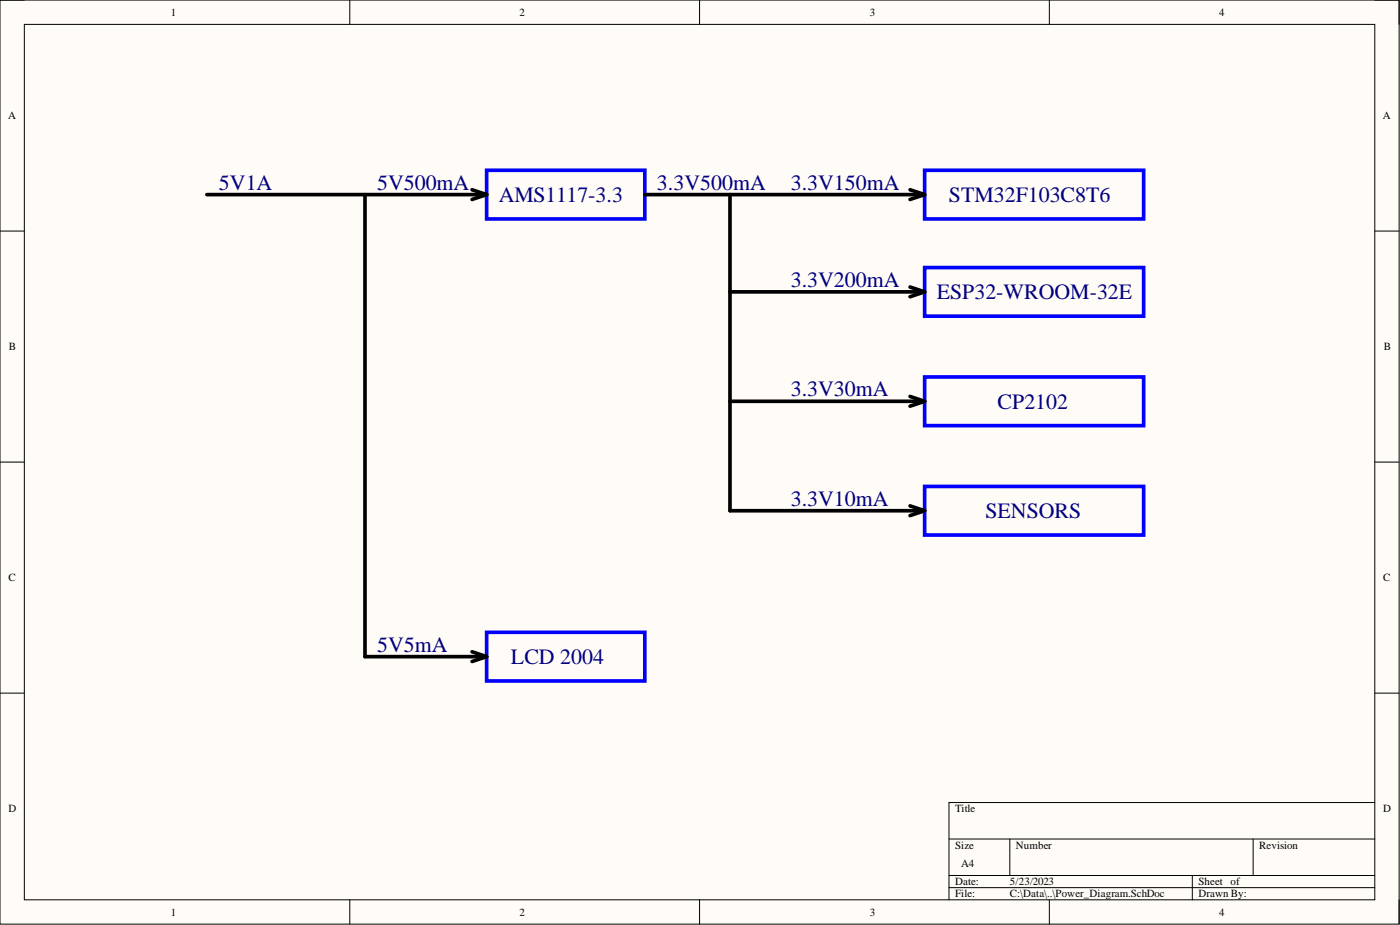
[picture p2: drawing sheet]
<svg xmlns="http://www.w3.org/2000/svg" width="292mm" height="193mm" viewBox="0 0 292 193" stroke-linecap="round" stroke-linejoin="round" font-family="sans-serif">
<path d="M0 0h291.9v192.8h-291.9z" fill-rule="evenodd" fill="#fffcf8"/>
<path d="M0 0h291.9v192.8h-291.9z" fill="none" stroke="#000" stroke-width=".21"/>
<path d="M5.1 5.1h281.7v182.6h-281.7z" fill-rule="evenodd" fill="#fffcf8"/>
<g fill="none" stroke="#000" stroke-width=".21">
<path d="M0 0h5.1M5.1 5.1h281.7v182.6h-281.7zM73 0v5.1M146 0v5.1M218.9 0v5.1M286.8 0h5.1v5.1M0 48.2h5.1M286.8 48.2h5.1M0 96.4h5.1M286.8 96.4h5.1M0 144.6h5.1M286.8 144.6h5.1"/>
<path d="M198 175h88.8M210.7 175v7.6M261.5 175v7.6M286.8 167.4h-88.8v20.3M73 187.7v5.1M146 187.7v5.1M198 182.6h88.8M198 185.2h88.8M218.9 187.7v5.1M248.8 182.6v5.1M291.9 187.7v5.1"/>
</g>
<path d="M101.5 35.5h33v10.2h-33zM192.9 35.5h45.7v10.2h-45.7zM192.9 55.8h45.7v10.2h-45.7zM192.9 78.6h45.7v10.2h-45.7zM192.9 101.5h45.7v10.1h-45.7zM101.5 131.9h33v10.2h-33z" fill="none" stroke="#00f" stroke-width=".76"/>
<g fill="none" stroke="#000" stroke-width=".76">
<path d="M98.5 39.6l3 1M189.9 39.6l3 1M43.2 40.6h58.3M76.2 40.6v96.4h25.3M101.5 40.6l-3 1M134.5 40.6h58.4M152.3 40.6v65.9h40.6M189.9 59.9l3 1M192.9 40.6l-3 1M152.3 60.9h40.6M192.9 60.9l-3 1M152.3 83.7h40.6"/>
<path d="M189.9 82.7l3 1M192.9 83.7l-3 1M189.9 105.5l3 1M192.9 106.5l-3 1.1M98.5 136l3 1M101.5 137l-3 1"/>
</g>
<g font-size="4.6" fill="#000080">
<text x="45.7" y="39.6">5V1A</text>
<text x="78.7" y="39.6">5V500mA</text>
<text x="137.1" y="39.6">3.3V500mA</text>
<text x="165" y="39.6">3.3V150mA</text>
<text x="104.1" y="42.1">AMS1117-3.3</text>
<text x="198" y="42.1">STM32F103C8T6</text>
<text x="165" y="59.9">3.3V200mA</text>
<text x="195.5" y="62.4">ESP32-WROOM-32E</text>
<text x="165" y="82.7">3.3V30mA</text>
<text x="208.2" y="85.2">CP2102</text>
<text x="165" y="105.5">3.3V10mA</text>
<text x="205.6" y="108.1">SENSORS</text>
<text x="78.7" y="136">5V5mA</text>
<text x="106.6" y="138.5">LCD 2004</text>
</g>
<g font-size="2.3">
<text x="35.6" y="3.3">1</text>
<text x="108.4" y="3.3">2</text>
<text x="181.5" y="3.3">3</text>
<text x="254.3" y="3.3">4</text>
<text x="1.7" y="24.9">A</text>
<text x="288.5" y="24.9">A</text>
<text x="1.9" y="73.1">B</text>
<text x="288.7" y="73.1">B</text>
<text x="1.8" y="121.3">C</text>
<text x="288.6" y="121.3">C</text>
<text x="1.8" y="169.5">D</text>
<text x="199.3" y="169.5">Title</text>
<text x="288.6" y="169.5">D</text>
<text x="199.3" y="177.1">Size</text>
<text x="212" y="177.1">Number</text>
<text x="262.7" y="177.1">Revision</text>
<text x="199.3" y="184.7">Date:</text>
<text x="200.5" y="180.9">A4</text>
<text x="210.7" y="184.7">5/23/2023</text>
<text x="250" y="184.7">Sheet of</text>
<text x="35.6" y="191">1</text>
<text x="108.4" y="191">2</text>
<text x="181.5" y="191">3</text>
<text x="199.3" y="187.2">File:</text>
<text x="210.7" y="187.2">C:\Data\..\Power_Diagram.SchDoc</text>
<text x="250" y="187.2">Drawn By:</text>
<text x="254.3" y="191">4</text>
</g>
</svg>
